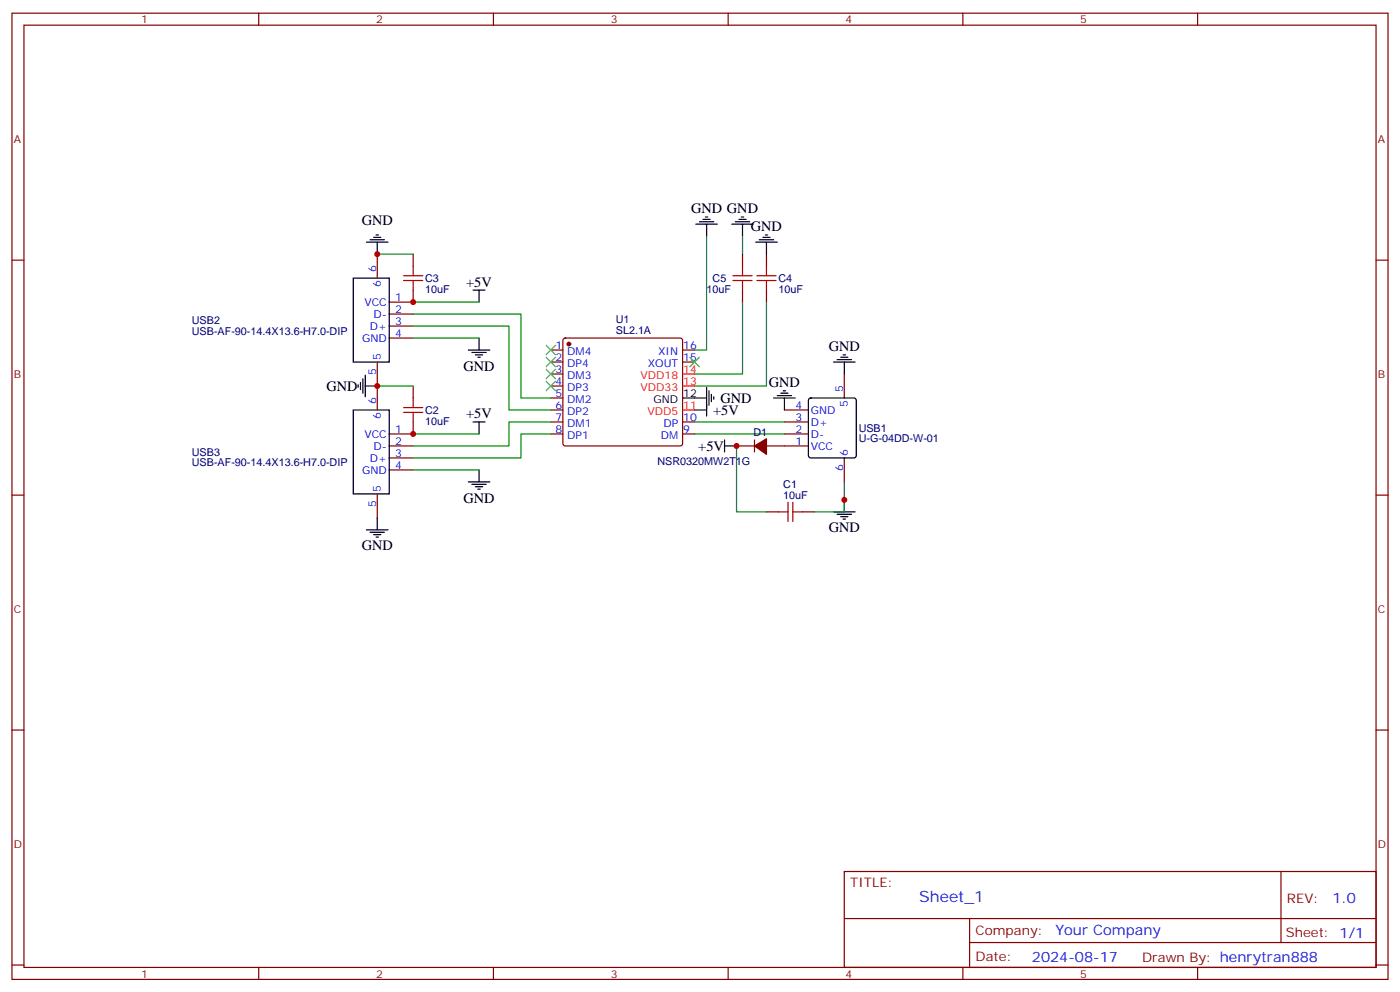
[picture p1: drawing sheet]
<svg xmlns="http://www.w3.org/2000/svg" width="412mm" height="292mm" viewBox="0 0 412 292" stroke-linecap="round" stroke-linejoin="round" font-family="sans-serif">
<g fill="none" stroke="#870000" stroke-width=".35">
<path d="M3.5 3.9h405.4v284.3h-405.4zM7.1 7.4h398.2v277.3h-398.2zM76.2 3.9v3.5M145.3 3.9v3.5M214.5 3.9v3.5M283.6 3.9v3.5M352.8 3.9v3.5M3.5 76.6h3.6M111.1 74.8v7M121.7 74.8v3.5M218.7 74.8v3.5M225.8 74.8v3.5"/>
<path d="M405.3 76.6h3.6M114.7 92.4h7M114.7 96h7M114.7 99.5h7M121.7 85.4v3.5h-7M166 99.7l.5-.2h33.9l.5 .2 .2 .5v30.3l-.3 .5-.4 .2h-33.9l-.5-.2-.2-.5v-30.3zM218.7 85.4v3.5M225.8 85.4v3.5M111.1 106.5v14.1M121.7 113.6v3.5M162.3 103h3.5M162.3 106.5h3.5"/>
<path d="M162.3 110.1h3.5M162.3 113.6h3.5M162.3 117.1h3.5M201.1 103h3.5M201.1 106.5h3.5M248.7 110.1v7M114.7 131.2h7M114.7 134.8h7M114.7 138.3h7M121.7 124.2v3.5h-7M162.3 120.6h3.5M162.3 124.2h3.5"/>
<path d="M162.3 127.7h3.5M201.1 124.2h3.5M201.1 127.7h3.5M217 131.2h5.2M222.2 129.5v3.5M225.8 131.2h12.3M231.1 120.6h7M231.1 124.2h7M231.1 127.7h7M248.7 134.8v7M3.5 145.7h3.6M111.1 145.3v7.1"/>
<path d="M225.8 150.6h3.5M236.4 150.6h3.5M405.3 145.7h3.6M3.5 214.8h3.6M405.3 214.8h3.6M248.7 256.5h156.6v28.2h-156.6zM377.3 256.5v20.9M248.7 270.3h156.5M285.6 277.4h119.6M285.6 270.3v14.1M3.5 284h3.6M76.2 284.7v3.5"/>
<path d="M145.3 284.7v3.5M214.5 284.7v3.5M283.6 284.7v3.5M352.8 284.7v3.5M405.3 284h3.6"/>
</g>
<g fill="none" stroke="#000" stroke-width=".35">
<path d="M107.9 71.3h6.4M109 70.6h4.2M110.1 69.8h2.1M110.8 69.1h.7M111.1 71.3v3.5M205 66h6.3M206 65.3h4.3M207.1 64.6h2.1M207.8 63.9h.7M208.1 66v3.5M215.5 66h6.4M216.6 65.3h4.2"/>
<path d="M217.7 64.6h2.1M218.4 63.9h.7M218.7 66v3.5M222.6 71.3h6.4M223.7 70.6h4.2M224.7 69.8h2.1M225.4 69.1h.7M225.8 71.3v3.5M104.1 81.8h10.6v24.7h-10.6zM139.3 85.4h3.6M141.1 85.4v3.5M141.1 99.5v3.5"/>
<path d="M105.5 113.2v.7M106.2 112.5v2.2M106.9 111.5v4.2M107.6 113.6h3.5M107.6 110.4v6.4M137.9 103h6.4M139 103.7h4.2M140.1 104.4h2.1M140.8 105.1h.7M201.1 117.1h7M208.1 113.9v8.5M208.8 115v4.2"/>
<path d="M209.5 116.1v2.1M210.3 116.8v.7M227.9 117.1h6.3M229 116.4h4.2M230 115.7h2.1M230.7 115h.7M231.1 117.1v3.5M238.4 117.3l.4-.2h12.7l.5 .2 .2 .5v16.3l-.2 .5-.5 .2h-12.7l-.5-.3-.2-.4v-16.3zM245.5 106.5h6.4M246.6 105.8h4.2M247.6 105.1h2.2M248.4 104.4h.7"/>
<path d="M248.7 106.5v3.6M104.1 120.6h10.6v24.7h-10.6zM139.3 124.2h3.6M141.1 124.2v3.5M141.1 138.3v3.5M204.6 120.6h3.5M213.4 131.2h3.6M213.4 129.5v3.5M107.9 155.9h6.4M109 156.6h4.2M110.1 157.3h2.1M110.8 158h.7"/>
<path d="M111.1 152.4v3.5M137.9 141.8h6.4M139 142.5h4.2M140.1 143.2h2.1M140.8 143.9h.7M245.5 150.6h6.4M246.6 151.3h4.2M247.6 152h2.2M248.4 152.8h.7M248.7 147.1v3.5"/>
</g>
<g fill="#870000" stroke="#870000" stroke-width=".35">
<path d="M222.2 131.2l3.6-2.1v4.6z"/>
<circle cx="167.6" cy="101.2" r=".53"/>
</g>
<path d="M201.1 113.6h3.5M201.1 110.1h3.5M201.1 120.6h3.5" fill="none" stroke="#f00" stroke-width=".35"/>
<g fill="none" stroke="#008700" stroke-width=".35">
<path d="M111.1 74.8h10.6M208.1 69.5v33.5h-3.5M218.7 69.5v5.3M121.7 92.4h31.8v24.7h8.8M121.7 96h28.2v24.6h12.4M121.7 88.9h19.4M121.7 99.5h19.4M218.7 88.9v21.2h-14.1M225.8 88.9v24.7h-21.2M111.1 113.6h10.6M121.7 127.7h19.4M121.7 138.3h19.4"/>
<path d="M162.3 124.2h-12.4v7h-28.2M162.3 127.7h-8.8v7.1h-31.8M204.6 127.7h26.5M204.6 124.2h26.5M217 131.2v19.4h8.8M248.7 141.8v8.8h-8.8"/>
</g>
<g fill="none" stroke="#a10000" stroke-width=".35">
<path d="M121.7 78.3v2.8M218.7 78.3v2.8M225.8 78.3v2.8M118.9 82.5h5.6M118.9 81.1h5.6M121.7 82.5v2.9M215.9 82.5h5.6M215.9 81.1h5.6M218.7 82.5v2.9M223 82.5h5.6M223 81.1h5.6M225.8 82.5v2.9"/>
<path d="M118.9 119.9h5.6M121.7 117.1v2.8M118.9 121.4h5.6M121.7 121.4v2.8M229.3 150.6h2.8M232.1 147.8v5.7M233.5 150.6h2.9M233.5 147.8v5.7"/>
</g>
<path d="M160.9 101.6l2.8 2.8M160.9 105.1l2.8 2.8M160.9 108.7l2.8 2.8M160.9 112.2l2.8 2.8M163.7 101.6l-2.8 2.8M163.7 105.1l-2.8 2.8M163.7 108.7l-2.8 2.8M163.7 112.2l-2.8 2.8M203.2 105.1l2.8 2.8M206 105.1l-2.8 2.8" fill="none" stroke="#3c3" stroke-width=".35"/>
<g fill="#c00">
<circle cx="111.1" cy="113.6" r=".88"/>
<circle cx="121.7" cy="127.7" r=".88"/>
<circle cx="121.7" cy="88.9" r=".88"/>
<circle cx="111.1" cy="74.8" r=".88"/>
<circle cx="217" cy="131.2" r=".88"/>
<circle cx="248.7" cy="147.1" r=".88"/>
</g>
<text font-size="4.6" fill="#00f" x="270.8" y="265.5">Sheet_1</text>
<g font-size="4.2">
<text x="203.6" y="62.8">GND GND</text>
<text x="106.5" y="66.3">GND</text>
<text x="221.2" y="68.1">GND</text>
<text x="137.3" y="84.3">+5V</text>
<text x="244.1" y="103.3">GND</text>
<text x="136.5" y="109.1">GND</text>
<text x="226.5" y="113.9">GND</text>
<text x="96.1" y="115.1">GND</text>
<text x="212.2" y="118.5">GND</text>
<text x="137.3" y="123.1">+5V</text>
<text x="210.1" y="122.1">+5V</text>
<text x="205.7" y="132.7">+5V</text>
<text x="136.5" y="147.9">GND</text>
<text x="106.5" y="162">GND</text>
<text x="244.1" y="156.7">GND</text>
</g>
<g font-size="4.2" fill="#00f">
<text x="392.5" y="265.7">1.0</text>
<text x="310.9" y="275.3">Your Company</text>
<text x="304" y="283.1">2024-08-17</text>
</g>
<g font-size="3.9" fill="#800">
<text x="250.5" y="261.1">TITLE:</text>
<text x="379.1" y="265.7">REV:</text>
<text x="287.4" y="275.3">Company:</text>
<text x="378.7" y="275.9">Sheet: 1/1</text>
<text x="287.4" y="282.9">Date:</text>
<text x="336.4" y="283">Drawn By: henrytran888</text>
</g>
<g font-size="3.2" fill="#800">
<text x="41.6" y="6.9">1</text>
<text x="110.8" y="6.9">2</text>
<text x="179.9" y="6.9">3</text>
<text x="249.1" y="6.9">4</text>
<text x="318.2" y="6.9">5</text>
<text x="4.1" y="42">A</text>
<text x="405.9" y="42">A</text>
<text x="4.1" y="111.1">B</text>
<text x="405.9" y="111.1">B</text>
<text x="4.1" y="180.3">C</text>
<text x="405.9" y="180.3">C</text>
<text x="4.1" y="249.4">D</text>
<text x="405.9" y="249.4">D</text>
<text x="41.6" y="287.7">1</text>
<text x="110.8" y="287.7">2</text>
<text x="179.9" y="287.7">3</text>
<text x="249.1" y="287.7">4</text>
<text x="318.2" y="287.7">5</text>
</g>
<g font-size="3.2" fill="#00f">
<text x="110.8" y="80.1" transform="rotate(-90 110.8 80.1)">6</text>
<text x="107.3" y="90">VCC</text>
<text x="112.2" y="84.6" transform="rotate(-90 112.2 84.6)">6</text>
<text x="116.4" y="88.5">1</text>
<text x="110.1" y="93.5">D-</text>
<text x="116.4" y="92.1">2</text>
<text x="116.4" y="95.6">3</text>
<text x="106.7" y="100.5">GND</text>
<text x="108.9" y="97">D+</text>
<text x="116.4" y="99.1">4</text>
<text x="112.2" y="105.8" transform="rotate(-90 112.2 105.8)">5</text>
<text x="163.6" y="102.7">1</text>
<text x="163.6" y="106.2">2</text>
<text x="167.1" y="104.4">DM4</text>
<text x="167.1" y="107.9">DP4</text>
<text x="190.8" y="107.9">XOUT</text>
<text x="193.9" y="104.4">XIN</text>
<text x="201.3" y="106.2">15</text>
<text x="201.3" y="102.7">16</text>
<text x="110.8" y="110.3" transform="rotate(-90 110.8 110.3)">5</text>
<text x="163.6" y="109.7">3</text>
<text x="163.6" y="113.2">4</text>
<text x="167.1" y="111.5">DM3</text>
<text x="110.8" y="118.9" transform="rotate(-90 110.8 118.9)">6</text>
<text x="163.6" y="116.8">5</text>
<text x="167.1" y="115">DP3</text>
<text x="167.1" y="118.5">DM2</text>
<text x="248.4" y="115.4" transform="rotate(-90 248.4 115.4)">5</text>
<text x="249.8" y="119.8" transform="rotate(-90 249.8 119.8)">5</text>
<text x="112.2" y="123.4" transform="rotate(-90 112.2 123.4)">6</text>
<text x="163.6" y="120.3">6</text>
<text x="163.6" y="123.8">7</text>
<text x="167.1" y="122.1">DP2</text>
<text x="167.1" y="125.6">DM1</text>
<text x="195.4" y="125.6">DP</text>
<text x="201.3" y="123.8">10</text>
<text x="234.3" y="120.3">4</text>
<text x="234.3" y="123.8">3</text>
<text x="238.8" y="121.7">GND</text>
<text x="238.8" y="125.2">D+</text>
<text x="107.3" y="128.8">VCC</text>
<text x="116.4" y="127.4">1</text>
<text x="116.4" y="130.9">2</text>
<text x="163.6" y="127.4">8</text>
<text x="167.1" y="129.1">DP1</text>
<text x="194.7" y="129.1">DM</text>
<text x="201.3" y="127.4">9</text>
<text x="234.3" y="127.4">2</text>
<text x="234.3" y="130.9">1</text>
<text x="238.8" y="128.8">D-</text>
<text x="108.9" y="135.8">D+</text>
<text x="110.1" y="132.3">D-</text>
<text x="116.4" y="134.4">3</text>
<text x="116.4" y="137.9">4</text>
<text x="238.8" y="132.3">VCC</text>
<text x="249.8" y="134.1" transform="rotate(-90 249.8 134.1)">6</text>
<text x="106.7" y="139.3">GND</text>
<text x="248.4" y="138.5" transform="rotate(-90 248.4 138.5)">6</text>
<text x="110.8" y="149.1" transform="rotate(-90 110.8 149.1)">5</text>
<text x="112.2" y="144.6" transform="rotate(-90 112.2 144.6)">5</text>
</g>
<g font-size="3.2" fill="#000080">
<text x="125.2" y="82.9">C3</text>
<text x="209.9" y="82.9">C5</text>
<text x="229.3" y="82.9">C4</text>
<text x="125.2" y="86.2">10uF</text>
<text x="208.1" y="86.2">10uF</text>
<text x="229.3" y="86.2">10uF</text>
<text x="56.5" y="95.3">USB2</text>
<text x="181.4" y="95.1">U1</text>
<text x="56.5" y="98.4">USB-AF-90-14.4X13.6-H7.0-DIP</text>
<text x="181.4" y="98.3">SL2.1A</text>
<text x="125.2" y="125">10uF</text>
<text x="125.2" y="121.8">C2</text>
<text x="221.9" y="128.4">D1</text>
<text x="252.9" y="130.2">U-G-04DD-W-01</text>
<text x="252.9" y="127.1">USB1</text>
<text x="56.5" y="137.3">USB-AF-90-14.4X13.6-H7.0-DIP</text>
<text x="56.5" y="134.1">USB3</text>
<text x="193.7" y="136.9">NSR0320MW2T1G</text>
<text x="230.7" y="143.6">C1</text>
<text x="230.7" y="146.8">10uF</text>
</g>
<g font-size="3.2" fill="#f00">
<text x="188.7" y="111.5">VDD18</text>
<text x="201.3" y="113.2">13</text>
<text x="201.3" y="109.7">14</text>
<text x="188.7" y="115">VDD33</text>
<text x="190.7" y="122.1">VDD5</text>
<text x="201.3" y="120.3">11</text>
</g>
<g font-size="3.2">
<text x="192.5" y="118.5">GND</text>
<text x="201.3" y="116.8">12</text>
</g>
</svg>
